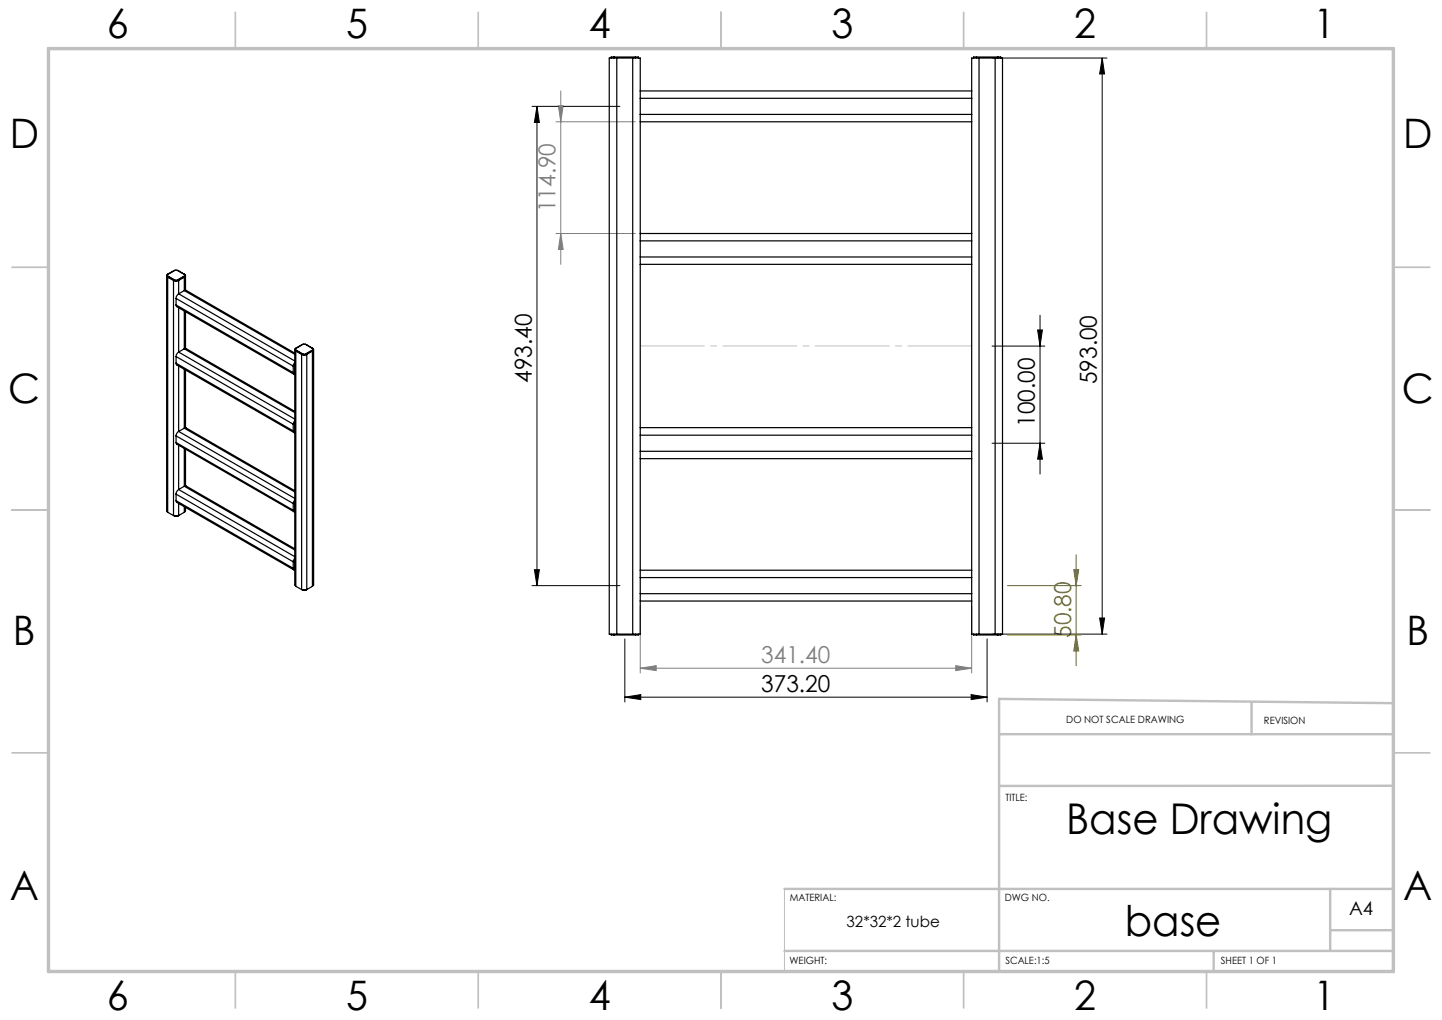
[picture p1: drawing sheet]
<svg xmlns="http://www.w3.org/2000/svg" width="297mm" height="210mm" viewBox="0 0 297 210" stroke-linecap="round" stroke-linejoin="round" font-family="sans-serif">
<g fill="none" stroke="#000" stroke-width=".21">
<path d="M204.3 12h23.7M227 12l.5 3.2h-1zM227 12v118.6M109.6 21.9h18.1M110.6 21.9v98.7M110.6 21.9l.5 3.3h-1zM204.3 71.3h10.9M213.7 67.9h1l-.5 3.4zM214.2 64.9v32.7M204.3 91.3h10.9M214.2 91.3l.5 3.2h-1zM110.1 117.3h1l-.5 3.3z"/>
<path d="M109.6 120.6h18.1M128.7 131.5v13M203.3 131.5v13M204.3 130.6h23.7M226.5 127.2h1l-.5 3.4zM128.7 143.5l3.3-.5v1zM128.7 143.5h74.6M200 143l3.3 .5-3.3 .5z"/>
</g>
<path d="M221.2 117.3h1l-.5 3.3zM221.7 114.2v22.9M207.5 120.6h15.2M207.5 130.7h15.2M221.7 130.7l.5 3.3h-1z" fill="none" stroke="#808000" stroke-width=".21"/>
<path d="M115.5 18.7v35.7M114.5 25.1h16.3M115 21.8h1l-.5 3.3zM114.5 48.1h16.3M115.5 48.1l.5 3.3h-1zM131.9 137.6l3.2-.6v1.1zM131.9 124.8v13.8M131.9 137.6h68.2M196.8 137l3.3 .6-3.3 .5zM200.1 124.8v13.8" fill="none" stroke="#808080" stroke-width=".21"/>
<path d="M200.2 71.2h-68.3" fill="none" stroke="#c0c0c0" stroke-width=".21" stroke-dasharray="15.2 1.3 1.3 1.3" stroke-dashoffset="2.1"/>
<path d="M161.6 183v17" fill="none" stroke="#c0c0c0" stroke-width=".21"/>
<g fill="none" stroke="#c0c0c0" stroke-width=".35">
<path d="M48.5 2.5v7.5M98.5 2.5v7.5M148.5 2.5v7.5M198.5 2.5v7.5M248.5 2.5v7.5M2.5 55h7.5M287 55h7.5M2.5 105h7.5M287 105h7.5M2.5 155h7.5M287 155h7.5M48.5 200v7.5"/>
<path d="M98.5 200v7.5M148.5 200v7.5M198.5 200v7.5M248.5 200v7.5"/>
</g>
<path d="M205.8 151.2h81.2M257.8 144.8v6.4M287 144.8l-81.2-.9v56.1M287 161.8h-81.2M161.6 195.8h125.4M161.6 183h125.4M250 195.8v4.2M274 183v12.8M274 191.5h13" fill="none" stroke="#c0c0c0" stroke-width=".5"/>
<path d="M10 10h277v190h-277z" fill="none" stroke="#c0c0c0" stroke-width=".7"/>
<g fill="#000">
<path d="M227 12l.5 3.2h-1zM226.5 127.2h1l-.5 3.4zM110.6 21.9l.5 3.3h-1zM110.1 117.3h1l-.5 3.3z"/>
<path d="M214.2 91.3l.5 3.2h-1zM213.7 67.9h1l-.5 3.4z"/>
<path d="M128.7 143.5l3.3-.5v1zM200 143l3.3 .5-3.3 .5z"/>
</g>
<path d="M221.2 117.3h1l-.5 3.3zM221.7 130.7l.5 3.3h-1z" fill="#808000"/>
<g fill="#808080">
<path d="M196.8 137l3.3 .6-3.3 .5zM131.9 137.6l3.2-.6v1.1z"/>
<path d="M115 21.8h1l-.5 3.3zM115.5 48.1l.5 3.3h-1z"/>
</g>
<g fill="none" stroke="#000" stroke-width=".25">
<path d="M126.5 11.7h-.1a.3 .3 0 0 0-.3 0 .3 .3 0 0 0-.2 .3M126.5 11.7h4.4M126.5 11.7v.3M127 12h-1.5v118.6h1.5M127 12h3.3M127 12v118.6M130.3 12h1.6v6.7M130.3 12v118.6M130.9 11.7h.6v.3M130.9 11.7v.3M131.9 18.7v1.5M131.9 18.7h68.2"/>
<path d="M200.1 18.7v1.5M201.1 11.7h-.6v.3M201.1 11.7v.3M201.1 11.7h4.4M201.6 12h-1.5v6.7M201.6 12v118.6M201.6 12h3.4M205 12h1.5v118.6h-1.5M205 12v118.6M205.5 11.7h.1a.3 .3 0 0 1 .3 0 .3 .3 0 0 1 .2 .3M205.5 11.7v.3M131.9 23.6v1.5"/>
<path d="M131.9 20.2v3.4M131.9 25.1v23M131.9 20.2h68.2M131.9 23.6h68.2M131.9 25.1h68.2M200.1 23.6v1.5M200.1 20.2v3.4M200.1 25.1v23M34.3 56.8v48.5l.2 .2M34.4 56.7l.1 .2M34.5 56.8l1.6 .9M34.5 56.8v.1"/>
<path d="M34.5 56.9l1.6 .9M34.5 57.1l1.2 .6M34.5 57.1v48.4M35.7 57.7l.3 .1 .8-.1M35.7 57.7v48.4M36.1 57.7h.4M36.1 55.7l-1.6 .8-.1 .1 .1 .2M36.1 55.7h.4M36.1 57.8h.4M36.1 55.7l-1.6 .7a.34 .34 0 0 0-.2 .4 .34 .34 0 0 0 .2 .3M36.1 57.7v.1M36.5 55.7l1.5 .8v.3"/>
<path d="M36.5 55.7l1.5 .7a.33 .33 0 0 1 .2 .4 .33 .33 0 0 1-.2 .3M36.5 57.7v.1M36.8 57.7v2.8M38 59.8h.3l22.4 12.9M38 59.8l-1.2 .7M38 57.1l-1.2 .6M38 59.8l22.7 13.1M38 57.1v2.7M38 56.8l-1.5 .9M38 56.8v.1M38 56.9l-1.5 .9M38.1 56.7l-.1 .2"/>
<path d="M38.2 56.8v3M131.9 52.9v1.5M131.9 48.1v1.5M131.9 49.6v3.3M131.9 54.4v33.6M131.9 49.6h68.2M131.9 52.9h68.2M131.9 54.4h68.2M131.9 48.1h68.2M200.1 52.9v1.5M200.1 48.1v1.5M200.1 49.6v3.3"/>
<path d="M200.1 54.4v33.6M36.3 62.8l.1 .3 24.2 14M36.3 74.8l.1 .3 24.2 14M36.3 61.4v1.4M36.3 73.4v1.4M36.3 61.4l24.1 14M36.3 62.8l24.1 13.9M36.3 73.4l24.1 13.9M36.3 74.8l24.1 13.9M36.8 60.5l-.5 .5v.4M36.8 72.5l-.4 .4-.1 .5M36.8 60.5l23.9 13.8"/>
<path d="M36.8 72.5l23.9 13.8M36.8 63.4v9.1M36.8 75.3v13.5M38 71.8h.3l22.4 12.9M38 71.8l-1.2 .7M38 71.8l22.7 13.1M38 64v7.8M38 76v12.2M38.2 64.2v7.5M38.2 76.2v11.9M60.4 76.7v.2l.3 .2M60.4 75.4v1.3"/>
<path d="M60.7 76.6v.1M60.7 75.2v1.4M60.7 76.6h.1M60.7 75.2h.1M60.7 74.6l-.3 .8M60.7 75v.2M60.7 72v48.4l.2 .3M60.8 71.9l.1 .2M60.9 72l-.1-.2 1.7-1 .4 .1 1.6 .9-.1 .2M60.9 72l1.5 .9M60.9 72v.1M60.9 72.1l1.5 .9"/>
<path d="M60.9 72.3v48.4M60.9 72.3l1.2 .7M62.1 73l.4 .1 .7-.1M62.1 73v48.4M62.4 72.9h.5M62.4 73h.5M62.4 70.9l-1.5 .8a.32 .32 0 0 0-.2 .3 .32 .32 0 0 0 .2 .3M62.4 72.9v.1M62.9 70.9l1.4 .8a.31 .31 0 0 1 .3 .3 .31 .31 0 0 1-.3 .3M62.9 72.9v.1M63.2 73v48.4M64.3 72.3l-1.1 .7"/>
<path d="M64.3 72.3v48.4M64.4 72l-1.5 .9M64.4 72v.1M64.4 72.1l-1.5 .9M64.5 71.9l-.1 .2M64.6 72v48.4l-.3 .3M36.3 91.1v.3l24.3 14M36.3 89.7v1.4M36.3 89.7l24.1 14M36.3 91.1l24.1 13.9M36.8 88.8l-.4 .4-.1 .5M36.8 88.8l23.9 13.8"/>
<path d="M36.8 91.7v9.1M38 88.2l.3-.1 22.4 12.9M38 88.2l-1.2 .6M38 88.2l22.7 13.1M38 92.3v7.8M38.2 92.5v7.5M60.4 88.7v.2l.3 .2M60.4 87.3v1.4M60.7 88.5v.2M60.7 87.2v1.3M60.7 88.5v.1M60.7 87.2h.1"/>
<path d="M60.7 86.6l-.3 .7M60.7 87v.2M131.9 92.9v1.5M131.9 88v1.6M131.9 89.6v3.3M131.9 94.4v23M131.9 89.6h68.2M131.9 92.9h68.2M131.9 94.4h68.2M131.9 88h68.2M200.1 92.9v1.5M200.1 88v1.6"/>
<path d="M200.1 89.6v3.3M200.1 94.4v23M34.5 105.5l1.2 .6M35.7 106.1l.4 .2 .7-.2M36.1 106.3h.4M36.1 106.3h.1M36.1 106.2v.1M36.3 103.1l.1 .3 24.2 14M36.3 101.7l24.1 14M36.3 103.1l24.1 13.9M36.3 101.7v1.4M36.5 106.3h.1"/>
<path d="M36.5 106.2v.1M36.8 100.8l-.5 .5v.4M36.8 100.8l23.9 13.8M36.8 103.6v2.5M38 100.1h.3l22.4 12.9M38 100.1l-1.2 .7M38 105.5l-1.2 .6M38 100.1l22.7 13.1M38 104.3v1.2M38.2 104.4v.8l-.2 .3M60.4 117v.2l.3 .2M60.4 105v.3l.3 .1"/>
<path d="M60.4 103.7v1.3M60.4 115.7v1.3M60.7 116.9v.1M60.7 104.9v.1M60.7 103.5v1.4M60.7 115.5v1.4M60.7 116.9h.1M60.7 115.5h.1M60.7 104.9h.1M60.7 103.5v.1M60.7 114.9l-.3 .8M60.7 115.3v.2"/>
<path d="M60.7 102.9l-.3 .8M60.7 103.3v.2M131.9 117.4v1.5M131.9 118.9h68.2M131.9 117.4h68.2M131.9 118.9v3.3M200.1 117.4v1.5M200.1 118.9v3.3M60.9 120.7l1.2 .7M62.1 121.4l.4 .1 .7-.1M62.4 121.5h.5M62.4 121.5h.1"/>
<path d="M62.9 121.5h.1M64.3 120.7l-1.1 .7M125.9 130.6v.1h.6M126.5 130.6v.1M126.5 130.7h4.4M127 130.6h3.3M130.9 130.6v.1M131.5 130.6v.1h-.6M131.9 122.2v1.5M131.9 123.7v6.9h-1.6M131.9 122.2h68.2M131.9 123.7h68.2"/>
<path d="M200.1 122.2v1.5M200.1 123.7v6.9h1.5M200.5 130.6v.1h.6M201.1 130.6v.1M201.1 130.7h4.4M201.6 130.6h3.4M205.5 130.6v.1M206.1 130.6v.1h-.6"/>
</g>
<g font-size="8.7">
<text x="219.6" y="171.7">Base Drawing</text>
<text x="231.7" y="192.6">base</text>
</g>
<g font-size="8.4">
<text x="22" y="7.9">6</text>
<text x="71.3" y="7.9">5</text>
<text x="121.3" y="7.9">4</text>
<text x="171.3" y="7.9">3</text>
<text x="221.3" y="7.9">2</text>
<text x="270.5" y="7.9">1</text>
<text x="2" y="30.4">D</text>
<text x="289" y="30.4">D</text>
<text x="1.7" y="82.9">C</text>
<text x="288.7" y="82.9">C</text>
<text x="2.7" y="132.9">B</text>
<text x="289.7" y="132.9">B</text>
<text x="2" y="185.4">A</text>
<text x="289" y="185.4">A</text>
<text x="22" y="207.9">6</text>
<text x="71.3" y="207.9">5</text>
<text x="121.3" y="207.9">4</text>
<text x="171.3" y="207.9">3</text>
<text x="221.3" y="207.9">2</text>
<text x="270.5" y="207.9">1</text>
</g>
<g font-size="4.8" fill="#808080">
<text x="114.4" y="43.7" transform="rotate(-90 114.4 43.7)">114.90</text>
<text x="156.8" y="136.5">341.40</text>
</g>
<g font-size="4.8">
<text x="109.5" y="78.8" transform="rotate(-90 109.5 78.8)">493.40</text>
<text x="225.9" y="79.1" transform="rotate(-90 225.9 79.1)">593.00</text>
<text x="213.1" y="87.9" transform="rotate(-90 213.1 87.9)">100.00</text>
<text x="156.8" y="142.4">373.20</text>
</g>
<text font-size="4.8" fill="#808000" x="220.6" y="131.3" transform="rotate(-90 220.6 131.3)">50.80</text>
<text font-size="3.9" x="277.9" y="188.5">A4</text>
<text font-size="3.2" x="174.4" y="190.9">32*32*2 tube</text>
<g font-size="2.1">
<text x="219.6" y="148.9">DO NOT SCALE DRAWING</text>
<text x="260.3" y="149.1">REVISION</text>
<text x="207.1" y="164.9">TITLE:</text>
<text x="162.6" y="185.5">MATERIAL:</text>
<text x="207" y="185.5">DWG NO.</text>
<text x="162.6" y="198.5">WEIGHT:</text>
<text x="207.1" y="198.6">SCALE:1:5</text>
<text x="251.5" y="198.6">SHEET 1 OF 1</text>
</g>
</svg>
